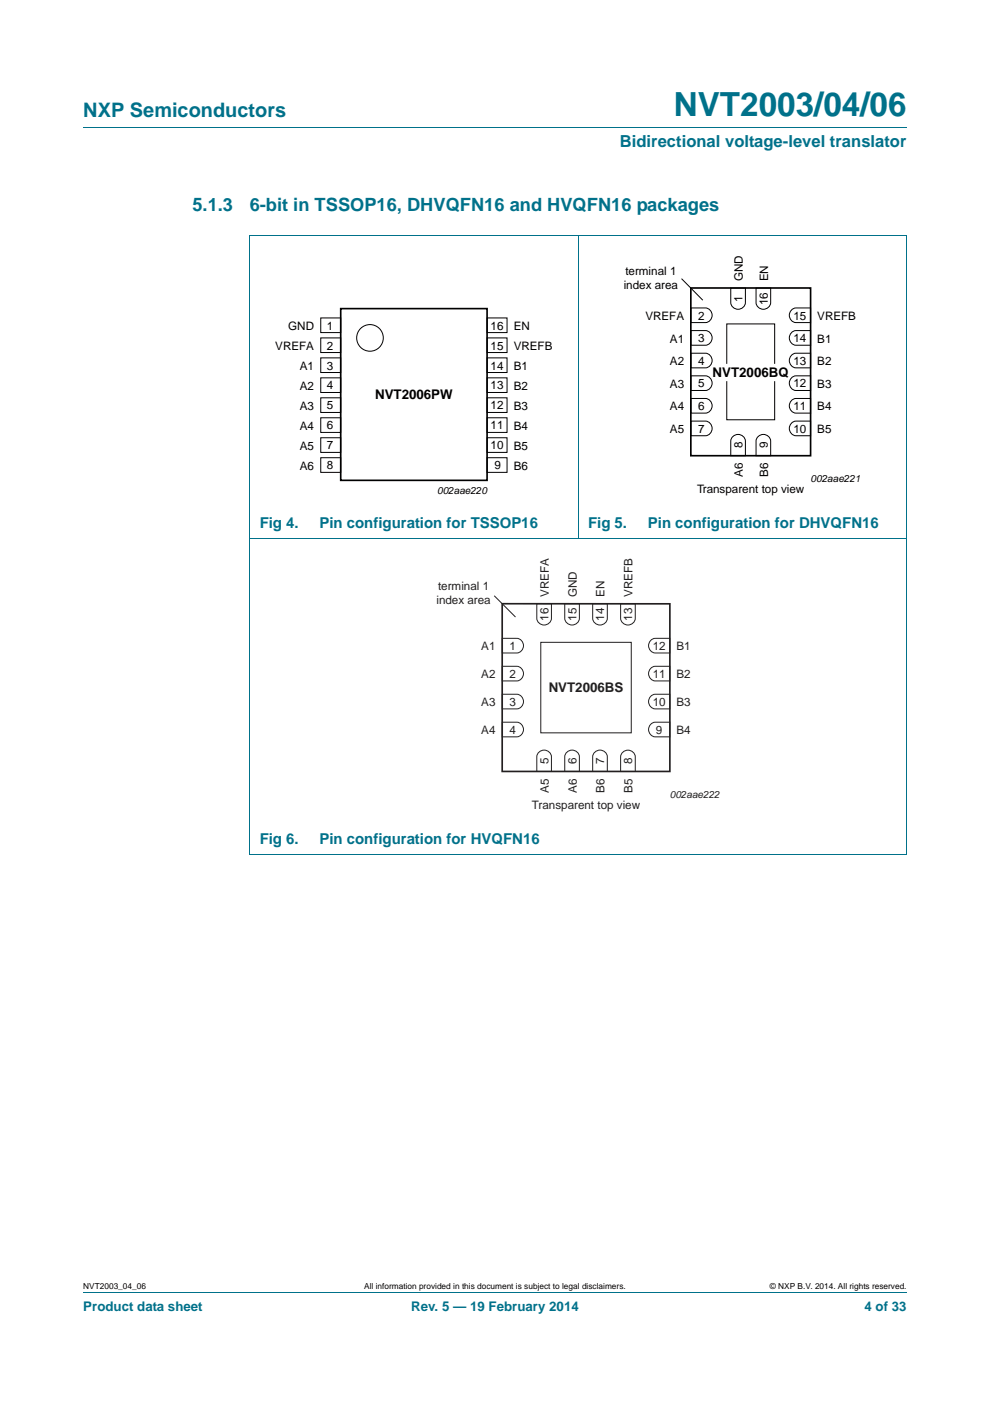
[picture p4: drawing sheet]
<svg xmlns="http://www.w3.org/2000/svg" width="210mm" height="297mm" viewBox="0 0 210 297" stroke-linecap="round" stroke-linejoin="round" font-family="sans-serif">
<path d="M17.7 27h174.6M52.9 49.9h139.4M53 50v131M122.6 49.9v64.3M192.3 50v131M52.9 114.1h139.4M52.9 181.1h139.4M17.7 273.9h174.6" fill="none" stroke="#00718a" stroke-width=".21"/>
<g fill="none" stroke="#000" stroke-width=".21">
<path d="M144.6 59.1l4.5 4.6M68 67.4h4.3v3.1h-4.3zM68 71.6h4.3v3.1h-4.3zM68 75.9h4.3v3.1h-4.3zM103.3 75.9h4.2v3.1h-4.2zM103.3 67.4h4.2v3.1h-4.2zM103.3 71.6h4.2v3.1h-4.2zM146.5 79.7h3.1a1.56 1.56 0 0 1 1.4 1.5 1.56 1.56 0 0 1-1.4 1.6h-3.1zM146.5 74.9h3.1a1.56 1.56 0 0 1 1.4 1.5 1.56 1.56 0 0 1-1.4 1.6h-3.1zM146.5 70.1h3.1a1.56 1.56 0 0 1 1.4 1.5 1.56 1.56 0 0 1-1.4 1.6h-3.1zM146.5 65.3h3.1a1.56 1.56 0 0 1 1.4 1.5 1.56 1.56 0 0 1-1.4 1.6h-3.1zM154.1 77.1v-8.4h10.2v8.4"/>
<path d="M155 61.1h3.1v3.1a1.56 1.56 0 0 1-1.6 1.4 1.56 1.56 0 0 1-1.5-1.4zM160.4 61.1h3.1v3.1a1.56 1.56 0 0 1-1.6 1.4 1.56 1.56 0 0 1-1.5-1.4zM168 75.2l.8-.3h3.1v3.1h-3.1a1.57 1.57 0 0 1-1.3-1.1 1.57 1.57 0 0 1 .5-1.7zM168 70.4l.8-.3h3.1v3.1h-3.1a1.57 1.57 0 0 1-1.3-1.1 1.57 1.57 0 0 1 .5-1.7zM168 65.6l.8-.3h3.1v3.1h-3.1a1.57 1.57 0 0 1-1.3-1.1 1.57 1.57 0 0 1 .5-1.7zM68 80.1h4.3v3.1h-4.3zM68 84.3h4.3v3.1h-4.3zM68 88.6h4.3v3.1h-4.3zM68 92.8h4.3v3.1h-4.3zM68 97h4.3v3.2h-4.3zM103.3 92.8h4.2v3.1h-4.2zM103.3 97h4.2v3.2h-4.2z"/>
<path d="M103.3 84.3h4.2v3.1h-4.2zM103.3 88.6h4.2v3.1h-4.2zM103.3 80.1h4.2v3.1h-4.2zM146.5 89.3h3.1a1.56 1.56 0 0 1 1.4 1.5 1.56 1.56 0 0 1-1.4 1.6h-3.1zM146.5 84.5h3.1a1.56 1.56 0 0 1 1.4 1.5 1.56 1.56 0 0 1-1.4 1.6h-3.1zM154.1 80.8v8.2h10.2v-8.2M155.3 92.7a1.57 1.57 0 0 1 1.7-.5 1.57 1.57 0 0 1 1.1 1.3v3.1h-3.1v-3.1zM160.7 92.7a1.57 1.57 0 0 1 1.6-.5 1.57 1.57 0 0 1 1.2 1.3v3.1h-3.1v-3.1zM168 89.6l.8-.3h3.1v3.1h-3.1a1.57 1.57 0 0 1-1.3-1.1 1.57 1.57 0 0 1 .5-1.7zM168 84.8l.8-.3h3.1v3.1h-3.1a1.57 1.57 0 0 1-1.3-1.1 1.57 1.57 0 0 1 .5-1.7zM168 80l.8-.3h3.1v3.1h-3.1a1.57 1.57 0 0 1-1.3-1.1 1.57 1.57 0 0 1 .5-1.7z"/>
<circle cx="78.5" cy="71.6" r="2.82"/>
</g>
<path d="M72.3 65.4h31v36.4h-31zM146.5 61.1h25.4v35.5h-25.4z" fill="none" stroke="#000" stroke-width=".35"/>
<path d="M106.5 128h35.6v35.6h-35.6z" fill="none" stroke="#231f20" stroke-width=".35"/>
<g fill="none" stroke="#231f20" stroke-width=".21">
<path d="M104.8 126.3l4.5 4.5M106.5 135.3h3.1a1.56 1.56 0 0 1 1.4 1.6 1.56 1.56 0 0 1-1.4 1.5h-3.1zM113.9 128h3.1v3.1a1.56 1.56 0 0 1-1.6 1.4 1.56 1.56 0 0 1-1.5-1.4zM114.7 136.2h19.2v19.2h-19.2zM119.8 128h3.1v3.1a1.56 1.56 0 0 1-1.6 1.4 1.56 1.56 0 0 1-1.5-1.4zM125.7 128h3.1v3.1a1.56 1.56 0 0 1-1.5 1.4 1.56 1.56 0 0 1-1.6-1.4zM131.6 128h3.1v3.1a1.56 1.56 0 0 1-1.5 1.4 1.56 1.56 0 0 1-1.6-1.4zM138.1 135.7l.9-.4h3.1v3.1h-3.1a1.57 1.57 0 0 1-1.4-1.1 1.57 1.57 0 0 1 .5-1.6zM106.5 153.1h3.1a1.56 1.56 0 0 1 1.4 1.6 1.56 1.56 0 0 1-1.4 1.5h-3.1zM106.5 147.2h3.1a1.56 1.56 0 0 1 1.4 1.5 1.56 1.56 0 0 1-1.4 1.6h-3.1zM106.5 141.3h3.1a1.56 1.56 0 0 1 1.4 1.5 1.56 1.56 0 0 1-1.4 1.6h-3.1zM114.2 159.6a1.57 1.57 0 0 1 1.6-.5 1.57 1.57 0 0 1 1.2 1.3v3.2h-3.1v-3.2z"/>
<path d="M120.1 159.6a1.57 1.57 0 0 1 1.7-.5 1.57 1.57 0 0 1 1.1 1.3v3.2h-3.1v-3.2zM126 159.6a1.57 1.57 0 0 1 1.7-.5 1.57 1.57 0 0 1 1.1 1.3v3.2h-3.1v-3.2zM132 159.6a1.57 1.57 0 0 1 1.6-.5 1.57 1.57 0 0 1 1.1 1.4v3.1h-3.1v-3.1zM138.1 153.4l.9-.3h3.1v3.1h-3.1a1.57 1.57 0 0 1-1.4-1.1 1.57 1.57 0 0 1 .5-1.7zM138.1 147.5l.9-.3h3.1v3.1h-3.1a1.57 1.57 0 0 1-1.4-1.1 1.57 1.57 0 0 1 .5-1.7zM138.1 141.6l.9-.3h3.1v3.1h-3.1a1.57 1.57 0 0 1-1.4-1.1 1.57 1.57 0 0 1 .5-1.7z"/>
</g>
<text font-size="7" fill="#00718a" x="142.9" y="24.6">NVT2003/04/06</text>
<text font-size="4.2" fill="#00718a" x="17.7" y="24.9">NXP Semiconductors</text>
<g font-size="3.9" fill="#00718a">
<text x="40.8" y="44.7">5.1.3</text>
<text x="53" y="44.7">6-bit in TSSOP16, DHVQFN16 and HVQFN16 packages</text>
</g>
<text font-size="3.5" fill="#00718a" x="131.5" y="31.1">Bidirectional voltage-level translator</text>
<g font-size="3.2" fill="#00718a">
<text x="55.1" y="112">Fig 4.</text>
<text x="67.8" y="112">Pin configuration for TSSOP16</text>
<text x="124.7" y="112">Fig 5.</text>
<text x="137.4" y="112">Pin configuration for DHVQFN16</text>
<text x="55.1" y="179">Fig 6.</text>
<text x="67.8" y="179">Pin configuration for HVQFN16</text>
</g>
<g font-size="2.8">
<text x="151.2" y="80">NVT2006BQ</text>
<text x="79.6" y="84.6">NVT2006PW</text>
</g>
<text font-size="2.8" fill="#231f20" x="116.4" y="146.6">NVT2006BS</text>
<g font-size="2.8" fill="#00718a">
<text x="17.7" y="277.9">Product data sheet</text>
<text x="87.2" y="277.9">Rev. 5 — 19 February 2014</text>
<text x="183.4" y="277.9">4 of 33</text>
</g>
<g font-size="2.5">
<text x="132.6" y="58.2">terminal 1</text>
<text x="157.5" y="59.6" transform="rotate(-90 157.5 59.6)">GND</text>
<text x="162.9" y="59.6" transform="rotate(-90 162.9 59.6)">EN</text>
<text x="132.3" y="61.2">index area</text>
<text x="157.5" y="64" transform="rotate(-90 157.5 64)">1</text>
<text x="162.8" y="64.7" transform="rotate(-90 162.8 64.7)">16</text>
<text x="61.1" y="70">GND</text>
<text x="69.3" y="69.9">1</text>
<text x="104.1" y="69.9">16</text>
<text x="109" y="70">EN</text>
<text x="136.9" y="67.8">VREFA</text>
<text x="148.1" y="67.8">2</text>
<text x="168.3" y="67.8">15</text>
<text x="173.3" y="67.8">VREFB</text>
<text x="58.4" y="74.2">VREFA</text>
<text x="69.3" y="74.1">2</text>
<text x="104.1" y="74.1">15</text>
<text x="109" y="74.2">VREFB</text>
<text x="142.1" y="77.4">A2</text>
<text x="142.1" y="72.6">A1</text>
<text x="148.1" y="77.4">4</text>
<text x="148.1" y="72.6">3</text>
<text x="168.3" y="77.4">13</text>
<text x="168.3" y="72.6">14</text>
<text x="173.3" y="77.4">B2</text>
<text x="173.3" y="72.6">B1</text>
<text x="63.6" y="78.4">A1</text>
<text x="63.6" y="82.6">A2</text>
<text x="69.3" y="78.3">3</text>
<text x="69.3" y="82.6">4</text>
<text x="104.1" y="78.3">14</text>
<text x="104.1" y="82.6">13</text>
<text x="109" y="78.4">B1</text>
<text x="109" y="82.6">B2</text>
<text x="142.1" y="82.2">A3</text>
<text x="148.1" y="82.2">5</text>
<text x="168.3" y="82.2">12</text>
<text x="173.3" y="82.2">B3</text>
<text x="63.6" y="86.9">A3</text>
<text x="69.3" y="86.8">5</text>
<text x="104.1" y="86.8">12</text>
<text x="109" y="86.9">B3</text>
<text x="142.1" y="87">A4</text>
<text x="148.1" y="87">6</text>
<text x="168.3" y="87">11</text>
<text x="173.3" y="87">B4</text>
<text x="63.6" y="91.1">A4</text>
<text x="63.6" y="95.3">A5</text>
<text x="69.3" y="91">6</text>
<text x="69.3" y="95.3">7</text>
<text x="104.1" y="95.3">10</text>
<text x="104.1" y="91">11</text>
<text x="109" y="91.1">B4</text>
<text x="109" y="95.3">B5</text>
<text x="142.1" y="91.8">A5</text>
<text x="148.1" y="91.8">7</text>
<text x="157.5" y="95" transform="rotate(-90 157.5 95)">8</text>
<text x="162.8" y="95" transform="rotate(-90 162.8 95)">9</text>
<text x="168.3" y="91.8">10</text>
<text x="173.3" y="91.8">B5</text>
<text x="63.6" y="99.6">A6</text>
<text x="69.3" y="99.5">8</text>
<text x="104.9" y="99.5">9</text>
<text x="109" y="99.6">B6</text>
<text x="157.5" y="101.1" transform="rotate(-90 157.5 101.1)">A6</text>
<text x="162.9" y="101.1" transform="rotate(-90 162.9 101.1)">B6</text>
<text x="147.9" y="104.5">Transparent top view</text>
</g>
<g font-size="2.5" fill="#231f20">
<text x="92.9" y="125.2">terminal 1</text>
<text x="92.6" y="128.1">index area</text>
<text x="116.3" y="131.6" transform="rotate(-90 116.3 131.6)">16</text>
<text x="116.4" y="126.6" transform="rotate(-90 116.4 126.6)">VREFA</text>
<text x="122.3" y="131.6" transform="rotate(-90 122.3 131.6)">15</text>
<text x="122.3" y="126.6" transform="rotate(-90 122.3 126.6)">GND</text>
<text x="128.2" y="131.6" transform="rotate(-90 128.2 131.6)">14</text>
<text x="128.2" y="126.6" transform="rotate(-90 128.2 126.6)">EN</text>
<text x="134.1" y="131.6" transform="rotate(-90 134.1 131.6)">13</text>
<text x="134.2" y="126.6" transform="rotate(-90 134.2 126.6)">VREFB</text>
<text x="102.1" y="137.9">A1</text>
<text x="108.1" y="137.8">1</text>
<text x="138.4" y="137.8">12</text>
<text x="143.5" y="137.9">B1</text>
<text x="102.1" y="143.8">A2</text>
<text x="108.1" y="143.7">2</text>
<text x="138.4" y="143.7">11</text>
<text x="143.5" y="143.8">B2</text>
<text x="102.1" y="149.7">A3</text>
<text x="108.1" y="149.7">3</text>
<text x="138.4" y="149.7">10</text>
<text x="143.5" y="149.7">B3</text>
<text x="102.1" y="155.7">A4</text>
<text x="108.1" y="155.6">4</text>
<text x="139.1" y="155.6">9</text>
<text x="143.5" y="155.7">B4</text>
<text x="116.3" y="162" transform="rotate(-90 116.3 162)">5</text>
<text x="122.3" y="162" transform="rotate(-90 122.3 162)">6</text>
<text x="128.2" y="162" transform="rotate(-90 128.2 162)">7</text>
<text x="134.1" y="162" transform="rotate(-90 134.1 162)">8</text>
<text x="112.8" y="171.5">Transparent top view</text>
<text x="116.4" y="168" transform="rotate(-90 116.4 168)">A5</text>
<text x="122.3" y="168" transform="rotate(-90 122.3 168)">A6</text>
<text x="128.2" y="168" transform="rotate(-90 128.2 168)">B6</text>
<text x="134.2" y="168" transform="rotate(-90 134.2 168)">B5</text>
</g>
<g font-size="2.1">
<text x="92.7" y="104.7">002aae220</text>
<text x="171.9" y="102.3">002aae221</text>
</g>
<text font-size="2.1" fill="#231f20" x="142.1" y="169.2">002aae222</text>
<g font-size="1.8">
<text x="17.7" y="273.3">NVT2003_04_06</text>
<text x="77.2" y="273.3">All information provided in this document is subject to legal disclaimers.</text>
<text x="163.3" y="273.3">© NXP B.V. 2014. All rights reserved.</text>
</g>
</svg>
